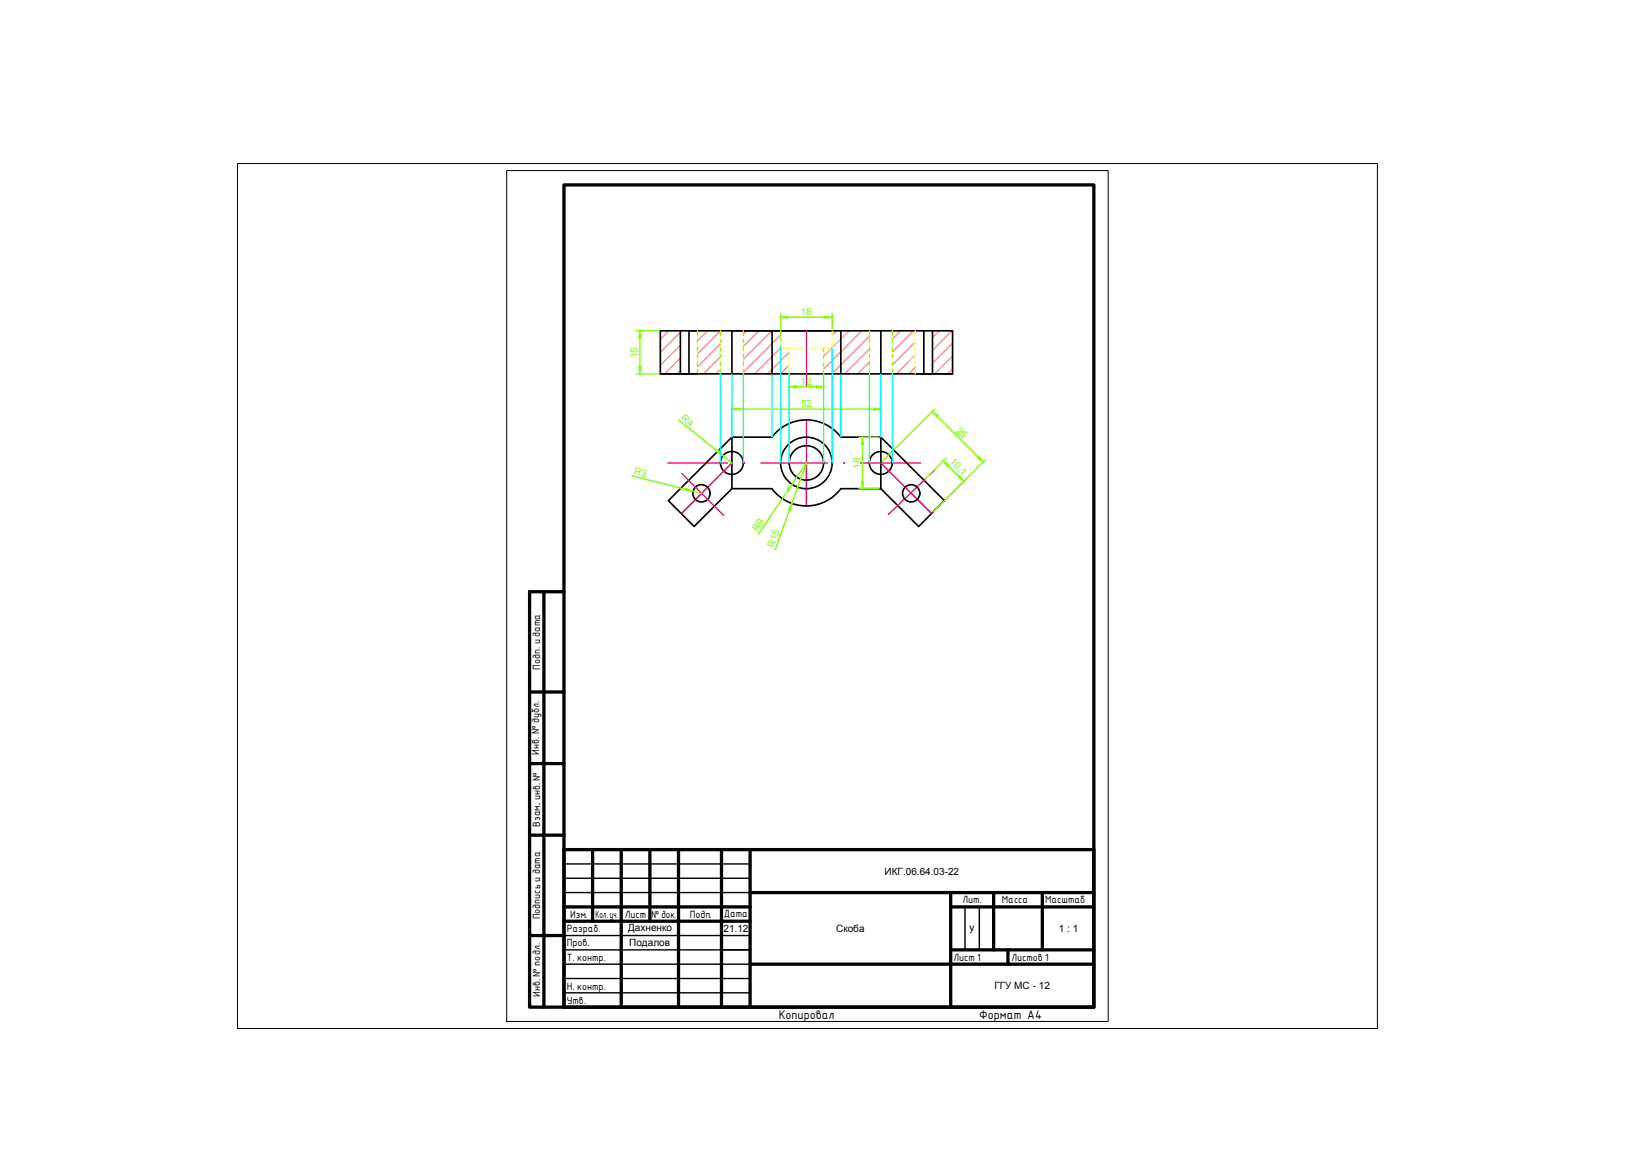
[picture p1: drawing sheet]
<svg xmlns="http://www.w3.org/2000/svg" width="297mm" height="210mm" viewBox="0 0 297 210" stroke-linecap="round" stroke-linejoin="round" font-family="sans-serif">
<!-- layer: 0 -->
<path d="M42.8 29.5h205.6v156h-205.6zM91.4 30.8h108.5v153.4h-108.5z" fill="none" stroke="#000" stroke-width=".18"/>
<g fill="none" stroke="#000" stroke-width=".59">
<path d="M101.7 33.3h95.6v148.3h-95.6zM98.1 106.7v74.9M101.7 106.7h-6.2v74.9h6.2M95.5 124.8h6.2M95.5 137.7h6.2M95.5 150.6h6.2M101.7 153.2h95.6v28.4h-95.6zM106.9 153.2v12.9M112 153.2v28.4M117.2 153.2v12.9M122.4 153.2v28.4M130.1 153.2v28.4"/>
<path d="M135.3 153.2v28.4M95.5 168.7h6.2M101.7 163.5h33.6M101.7 166.1h33.6M135.3 161h62M135.3 173.9h62M171.5 163.5h25.8M171.5 161v20.6M171.5 171.3h25.8M179.2 161v10.3M181.8 171.3v2.6M188 161v10.3"/>
</g>
<path d="M101.7 106.7v74.9" fill="none" stroke="#000" stroke-width=".3"/>
<path d="M101.7 155.8h33.6M101.7 158.4h33.6M101.7 168.7h33.6M101.7 171.3h33.6M101.7 173.9h33.6M101.7 176.5h33.6M101.7 179h33.6M101.7 161h33.6M174 163.5v7.8M176.6 163.5v7.8" fill="none" stroke="#000" stroke-width=".25"/>
<g fill="none" stroke="#ff7f7f" stroke-width=".25">
<path d="M120.7 59.7l-1.6 1.5M122.7 60l-3.6 3.5M127.6 59.7l-1.8 1.8M129.9 59.7l-4.1 4.1M134.6 59.7l-.5 .5M136.9 59.7l-2.8 2.8M139.2 59.7l-5.1 5.1M150.8 59.7l-.7 .7M153.1 59.7l-3 3M155.5 59.7l-7 6.9M162.4 59.7l-1.5 1.4M164.7 59.7l-3.8 3.8"/>
<path d="M169.4 59.7l-1.2 1.2M171.7 59.7l-3.5 3.5M122.7 62.3l-3.6 3.6M122.7 64.6l-2.8 2.8M122.7 66.9l-.5 .5M129.9 62l-4.1 4.1M129.9 64.3l-3.1 3.1M129.9 66.6l-.8 .8M140.8 60.4l-6.7 6.7M140.8 62.7l-4.7 4.7M142.3 63.5l-3.9 3.9M142.3 65.8l-1.6 1.6"/>
<path d="M150 62.8l-1.5 1.5M156.8 60.6l-6.8 6.8M156.8 63l-4.5 4.4M156.8 65.3l-2.1 2.1M165.1 61.6l-4.2 4.2M165.1 64l-3.5 3.4M165.1 66.3l-1.2 1.1M171.8 61.9l-3.6 3.6M171.8 64.2l-3.2 3.2M171.8 66.5l-.9 .9"/>
</g>
<g fill="none" stroke="#000" stroke-width=".3">
<path d="M122.7 59.7v7.7h3.1M125.8 59.7h-1.5v7.7h-5.2M132 59.7h26.9v7.7h-26.9zM139.2 59.7v7.7M150.1 59.7h-31v7.7h12.9M151.6 59.7v7.7M158.9 59.7h12.9v7.7h-12.9M166.6 59.7v7.7h5.2M168.2 59.7v7.7h-3.1M132 78.8v9.3h7.2M132 78.8l-11.4 11.5 4.6 4.6 6.8-6.8M132 78.8h7.2a7.8 7.8 0 0 1 12.4 0h7.3"/>
<path d="M158.9 78.8v9.3M158.9 78.8l11.4 11.5-4.6 4.6-6.8-6.8M139.2 88.1a7.8 7.8 0 0 0 12.4 0M151.6 88.1h7.3"/>
<circle cx="126.5" cy="89" r="1.56"/>
<circle cx="132" cy="83.5" r="2.06"/>
<circle cx="145.4" cy="83.5" r="4.6"/>
<circle cx="145.4" cy="83.5" r="3.1"/>
<circle cx="158.9" cy="83.5" r="2.06"/>
<circle cx="164.3" cy="89" r="1.56"/>
</g>
<g fill="none" stroke="#ff0" stroke-width=".25">
<path d="M125.8 59.7v.8M129.9 59.7v.8M134.1 59.7v.8M140.8 59.7v.5M150.1 59.7v.5M156.8 59.7v.8M160.9 59.7v.8M165.1 59.7v.8M125.8 61.1v.8M125.8 62.5v.7M125.8 63.8v.8M125.8 65.2v.7"/>
<path d="M125.8 66.5v.9M129.9 61.1v.8M129.9 62.5v.7M129.9 63.8v.8M129.9 65.2v.7M129.9 66.5v.9M134.1 61.1v.8M134.1 62.5v.7M134.1 63.8v.8M134.1 65.2v.7M134.1 66.5v.9M140.8 62.2v.6h1"/>
<path d="M140.8 60.8v.8M142.3 64v.8M142.3 65.4v.7M142.3 66.7v.7M143.1 62.8h-.7l-.1 .6M143.7 62.8h.8M145.1 62.8h.7M146.4 62.8h.8M147.8 62.8h.7v.6M148.5 64v.8M148.5 65.4v.7M148.5 66.7v.7"/>
<path d="M150.1 62.2v.6h-1M150.1 60.8v.8M156.8 61.1v.8M156.8 62.5v.7M156.8 63.8v.8M156.8 65.2v.7M156.8 66.5v.9M160.9 61.1v.8M160.9 62.5v.7M160.9 63.8v.8M160.9 65.2v.7M160.9 66.5v.9"/>
<path d="M165.1 61.1v.8M165.1 62.5v.7M165.1 63.8v.8M165.1 65.2v.7M165.1 66.5v.9"/>
</g>
<path d="M145.4 59.7v9.9M145.4 75.7v15.5v-7.7M120.4 83.5h10.8M123 85.4l7.5 7.5M132 83.5l-9.1 9.1M137.2 83.5h12M155.2 83.5h10.8M158.9 83.5l9.1 9.1M168.6 84.7l-8.4 8.1" fill="none" stroke="#ff007f" stroke-width=".25"/>
<g fill="#ff007f" stroke="#ff007f" stroke-width=".18">
<circle cx="152.2" cy="83.5" r=".11"/>
<circle cx="134.2" cy="83.5" r=".11"/>
</g>
<g fill="none" stroke="#7fff00" stroke-width=".25">
<path d="M114.8 59.7h4M140.8 56.5v2.8M142.1 57.2h6.7M150.1 56.5v2.8M114.8 67.4h4M115.4 61v5.1M122.4 75.7l7 5.7M132 73.1v5.4M133.3 73.8h24.3M142.3 67.7v2.7M143.6 69.8h3.6M148.5 67.7v2.7"/>
<path d="M154.9 78.8h3.6M158.9 73.1v5.4M168.6 73.7l-9.5 9.6M169.1 75.1l7.3 7.3M114 85.8l9.8 2.5M125 88.6l1.5 .4M130.4 82.2l1.6 1.3M142.1 88.4l-5.3 7.9M142.4 92l-2.6 7.1M142.8 87.3l2.6-3.8-2.6 7.3M154.9 88.1h3.6M155.6 80.1v6.7"/>
<path d="M170.6 82.6l-3.7 3.8M171 84l1.9 1.9M177.7 82.9l-9.5 9.5"/>
</g>
<g fill="#7fff00" stroke="#7fff00" stroke-width=".18">
<path d="M115.4 59.7l.2 1.3h-.4z"/>
<path d="M115.2 66.1h.4l-.2 1.3z"/>
<path d="M140.8 57.2l1.3-.2v.4z"/>
<path d="M148.8 57l1.3 .2-1.3 .2z"/>
<path d="M142.3 69.8l1.3-.3v.5z"/>
<path d="M147.2 69.5l1.3 .3-1.3 .2z"/>
<path d="M129.5 81.2l.9 1-1.1-.7z"/>
<path d="M123.8 88.1l1.2 .5-1.3-.1z"/>
<path d="M142.8 87.3l-.5 1.2-.4-.2z"/>
<path d="M142.8 90.8l-.2 1.3-.4-.2z"/>
<path d="M132 73.8l1.3-.2v.4z"/>
<path d="M157.6 73.6l1.3 .2-1.3 .2z"/>
<path d="M155.6 78.8l.2 1.3h-.5z"/>
<path d="M155.3 86.8h.5l-.2 1.3z"/>
<path d="M170.1 83.1l1.1 .8-.3 .3z"/>
<path d="M172.7 86l.4-.3 .7 1.1z"/>
<path d="M168.2 74.2l1 .8-.3 .3z"/>
<path d="M176.2 82.6l.3-.3 .8 1z"/>
</g>
<path d="M129.9 67.4v16.1M132 67.4v11.4M134.1 67.4v16.1M139.2 67.4v11.4M140.8 62.8v20.7M142.3 67.4v16.1M148.5 67.4v16.1M150.1 62.8v20.7M151.6 67.4v11.4M156.8 67.4v16.1M158.9 67.4v11.4M160.9 67.4v16.1" fill="none" stroke="#0ff" stroke-width=".25"/>
<g font-size="2.2">
<text x="140.4" y="183.7">Копировал</text>
<text x="176.6" y="183.7">Формат A4</text>
</g>
<g font-size="1.8" fill="#7fff00">
<text x="144.4" y="56.8">18</text>
<text x="115" y="64.6" transform="rotate(-90 115 64.6)">15</text>
<text x="144.4" y="69.4">12</text>
<text x="122.7" y="75.6" transform="rotate(39 122.7 75.6)">R4</text>
<text x="144.4" y="73.4">52</text>
<text x="172.3" y="77.8" transform="rotate(45 172.3 77.8)">25</text>
<text x="171.2" y="83.3" transform="rotate(45 171.2 83.3)">10,1</text>
<text x="114.2" y="85.5" transform="rotate(14 114.2 85.5)">R3</text>
<text x="155.2" y="84.5" transform="rotate(-90 155.2 84.5)">18</text>
<text x="136.6" y="96" transform="rotate(-56 136.6 96)">R9</text>
<text x="139.6" y="98.8" transform="rotate(-70 139.6 98.8)">R15</text>
</g>
<g font-size="1.8">
<text x="97.4" y="120.8" transform="rotate(-90 97.4 120.8)">Подп. и дата</text>
<text x="97.2" y="136.1" transform="rotate(-90 97.2 136.1)">Инв. № дубл.</text>
<text x="97.4" y="149.1" transform="rotate(-90 97.4 149.1)">Взам. инв. №</text>
<text x="97.4" y="145.1" transform="rotate(-90 97.4 145.1)">.</text>
<text x="159.5" y="157.7">ИКГ.06.64.03-22</text>
<text x="97.4" y="165.8" transform="rotate(-90 97.4 165.8)">Подпись и дата</text>
<text x="102.8" y="165.5">Изм.</text>
<text x="107.4" y="165.5">Кол. уч.</text>
<text x="112.7" y="165.5">Лист</text>
<text x="113.3" y="167.9">Дахненко</text>
<text x="117.5" y="165.5">№ док.</text>
<text x="124.4" y="165.5">Подп.</text>
<text x="130.5" y="165.4">Дата</text>
<text x="173.6" y="162.9">Лит.</text>
<text x="174.9" y="167.9">у</text>
<text x="180.7" y="162.9">Масса</text>
<text x="188.5" y="162.9">Масштаб</text>
<text x="102.2" y="168">Разраб.</text>
<text x="102.2" y="170.6">Пров.</text>
<text x="102.2" y="173.2">Т. контр.</text>
<text x="113.5" y="170.5">Подалов</text>
<text x="130.5" y="168">21.12</text>
<text x="150.8" y="168">Скоба</text>
<text x="172" y="173.3">Лист 1</text>
<text x="182.4" y="173.3">Листов 1</text>
<text x="191" y="168">1 : 1</text>
<text x="97.4" y="179.8" transform="rotate(-90 97.4 179.8)">Инв. № подл.</text>
<text x="102.2" y="178.5">Н. контр.</text>
<text x="179.3" y="178.4">ГГУ МС - 12</text>
<text x="102.2" y="181.1">Утв.</text>
</g>
</svg>
